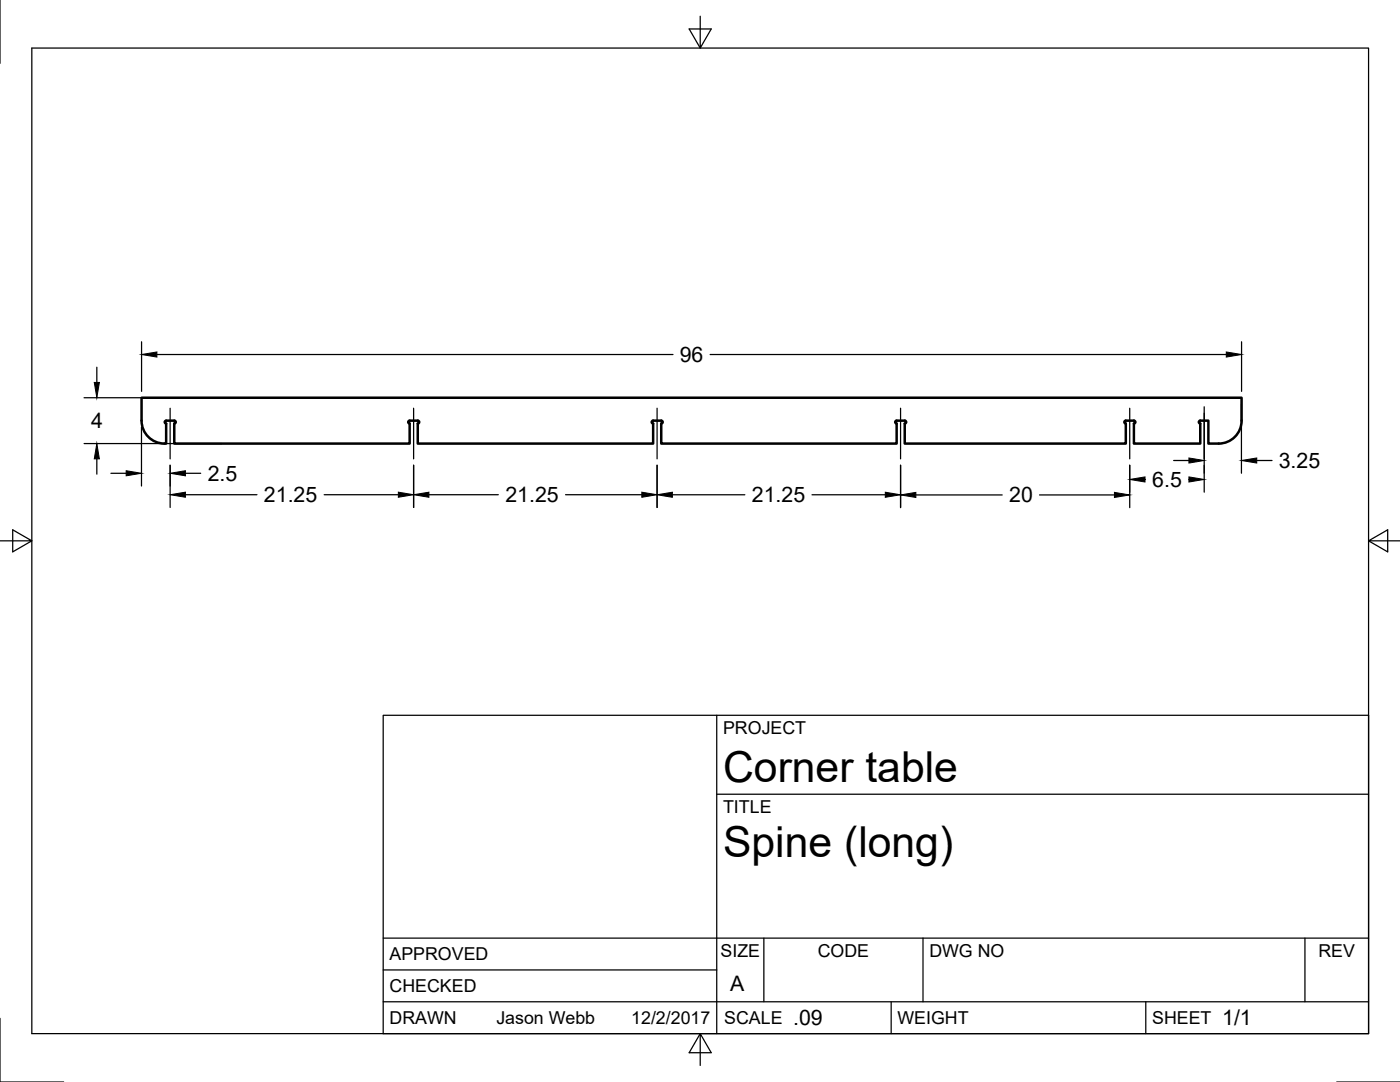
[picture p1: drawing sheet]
<svg xmlns="http://www.w3.org/2000/svg" width="279mm" height="216mm" viewBox="0 0 279 216" stroke-linecap="round" stroke-linejoin="round" font-family="sans-serif">
<!-- layer: Visible -->
<path d="M28.3 79.4h219.5v4.5a4.6 4.6 0 0 1-4.6 4.6h-2v-4.6h-1.7l-.2 .3 .2 .3v4h-13.2v-4l.2-.1v-.3l-.2-.2h-1.6l-.3 .3 .3 .3v4h-44.1v-4l.2-.1v-.3l-.2-.2h-1.7l-.2 .3 .2 .3v4h-46.9v-4l.2-.1v-.3l-.2-.2h-1.6l-.3 .3 .2 .3v4h-46.9v-4l.2-.1v-.3l-.2-.2h-1.6l-.3 .3 .3 .3v4h-47v-4l.2-.1v-.3l-.2-.2h-1.6l-.3 .3 .3 .3v4a4.6 4.6 0 0 1-4.9-4.6z" fill="none" stroke="#000" stroke-width=".5"/>
<!-- layer: Border -->
<path d="M0 -.1v12.7M6.4 9.6h266.7v196.6h-266.7zM139.7 3.2v6.4l2.2-3.8h-4.4l2.2 3.8M0 107.9h6.4l-3.9-2.2v4.4l3.9-2.2M273.1 107.9l3.8 2.2v-4.4l-3.8 2.2h6.3M0 203.2v12.7h12.7M139.7 206.2l-2.2 3.9h4.4l-2.2-3.9v6.4M266.8 215.9h12.6" fill="none" stroke="#000" stroke-width=".25"/>
<!-- layer: Titleblock -->
<path d="M76.5 142.7h196.6v63.5h-196.6zM143 158.5h130.1M143 142.7v63.5M76.5 199.9h196.6M76.5 193.5h66.5M76.5 187.2h196.6M152.4 187.2v12.7M177.9 199.9v6.3M184.2 187.2v12.7M228.7 199.9v6.3M260.4 187.2v12.7" fill="none" stroke="#000" stroke-width=".25"/>
<!-- layer: Center Lines -->
<path d="M34 81.5v10.1M82.5 81.5v10.1M131.1 81.5v10.1M179.7 81.5v10.1M225.5 81.5v10.1M240.3 81.2v10.4" fill="none" stroke="#000" stroke-width=".25"/>
<!-- layer: Dimensions -->
<g fill="none" stroke="#000" stroke-width=".25">
<path d="M16.8 79.4h27.5M19.3 73.3v3M28.3 68.2v9.9M31.3 70.7h103M141.7 70.7h103M247.8 68.2v9.9M16.8 88.5h27.5M19.3 91.6v3M22.1 94.4h3.1M28.2 85.2v11.8M34 92.8v8.5M37 98.7h14.3"/>
<path d="M37 94.4h3.1M64.7 98.7h14.8M82.5 92.8v8.5M85.6 98.7h13.9M112.9 98.7h15.2M131.1 92.8v8.5M134.2 98.7h14.4M162.1 98.7h14.6M179.7 92.8v8.5M182.8 98.8h17.2M207.5 98.8h14.9M225.5 92.8v8.5"/>
<path d="M228.5 95.7h.1M234.2 91.9h3.1M237.2 95.7h.1M240.3 82.4v15.8M247.8 80.6v13.8M250.8 91.9h3.1"/>
</g>
<g fill="#000" stroke="#000" stroke-width=".2">
<path d="M18.8 76.3h1l-.5 3.1zM28.3 70.7l3-.5v1zM244.7 70.2l3.1 .5-3.1 .5zM19.3 88.5l.5 3.1h-1zM25.2 93.9l3 .5-3 .5zM34 98.7l3-.5v1zM34 94.4l3-.5v1zM79.5 98.2l3 .5-3 .5zM82.5 98.7l3.1-.5v1zM128.1 98.2l3 .5-3 .5zM131.1 98.7l3.1-.5v1zM176.7 98.2l3 .5-3 .5z"/>
<path d="M179.7 98.8l3.1-.6v1.1zM222.4 98.2l3.1 .6-3.1 .5zM225.5 95.7l3-.5v1zM237.3 91.4l3 .5-3 .5zM237.3 95.2l3 .5-3 .5zM247.8 91.9l3-.5v1z"/>
</g>
<g font-size="8.5">
<text x="144.3" y="155.9">Corner table</text>
<text x="144.3" y="170.9">Spine (long)</text>
</g>
<g font-size="4.3">
<text x="135.7" y="72.2">96</text>
<text x="18.2" y="85.5">4</text>
<text x="41.5" y="95.9">2.5</text>
<text x="255.2" y="93.4">3.25</text>
<text x="52.7" y="100.2">21.25</text>
<text x="100.9" y="100.2">21.25</text>
<text x="150" y="100.2">21.25</text>
<text x="201.4" y="100.3">20</text>
<text x="230" y="97.2">6.5</text>
<text x="145.7" y="197.7">A</text>
<text x="158.3" y="204.6">.09</text>
<text x="243.9" y="204.6">1/1</text>
</g>
<g font-size="3.5">
<text x="144.3" y="146.5">PROJECT</text>
<text x="144.3" y="162.3">TITLE</text>
<text x="77.7" y="191.6">APPROVED</text>
<text x="143.8" y="191">SIZE</text>
<text x="163.2" y="191">CODE</text>
<text x="185.5" y="191">DWG NO</text>
<text x="263.1" y="191">REV</text>
<text x="77.7" y="198">CHECKED</text>
<text x="77.7" y="204.3">DRAWN</text>
<text x="99.1" y="204.3">Jason Webb</text>
<text x="126" y="204.3">12/2/2017</text>
<text x="144.5" y="204.3">SCALE</text>
<text x="179.1" y="204.3">WEIGHT</text>
<text x="229.9" y="204.3">SHEET</text>
</g>
</svg>
